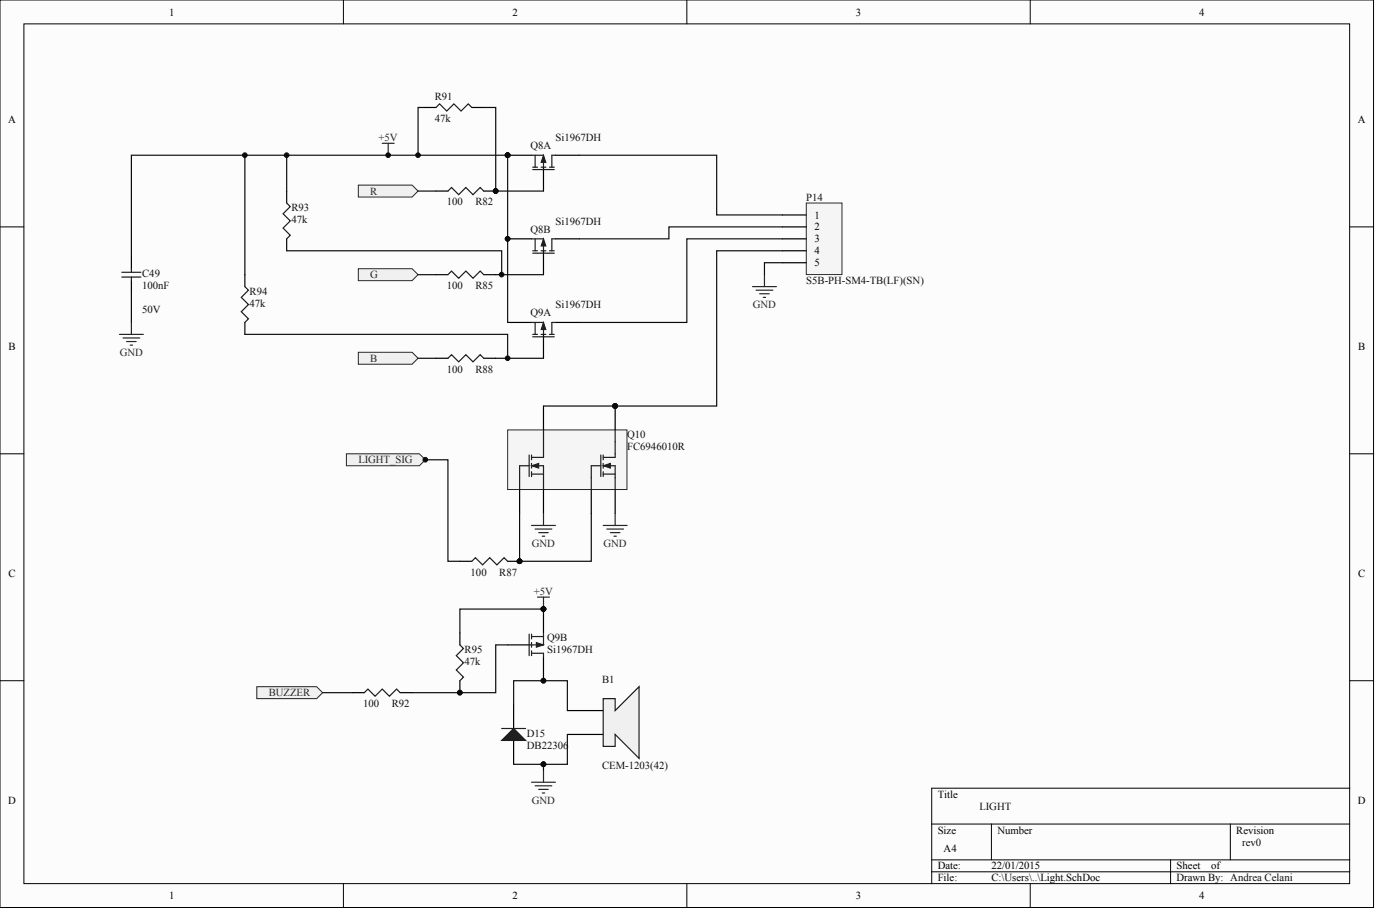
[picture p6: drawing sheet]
<svg xmlns="http://www.w3.org/2000/svg" width="979mm" height="636mm" viewBox="0 0 979 636" stroke-linecap="round" stroke-linejoin="round" font-family="sans-serif">
<g fill="#fcfcfc" stroke="#000" stroke-width=".7">
<path d="M0 0h960v634h-960z"/>
<path d="M17 17h926v600h-926z"/>
</g>
<g fill="none" stroke="#000" stroke-width=".7">
<path d="M240 0v17M480 0v17M720 0v17M0 159h17M943 159h17M0 317h17M943 317h17M0 476h17M943 476h17M943 551h-292v66M651 576h292M693 576v25"/>
<path d="M860 576v25M240 617v17M480 617v17M651 601h292M651 609h292M720 617v17M818 601v16"/>
</g>
<path d="M359 492v17M359 517v17" fill="none" stroke="#000" stroke-width=".83"/>
<path d="M351 517l8-8 8 8z" fill="#1c1c1c" stroke="#1c1c1c" stroke-width=".83"/>
<path d="M351 509h16" fill="none" stroke="#1c1c1c" stroke-width=".83"/>
<path d="M180 480h41l5 4-5 4h-41z" fill-rule="evenodd" fill="#f0f0f0" stroke="#262626" stroke-width=".7"/>
<path d="M380 425v17M355 451h17M380 459v17M246 484h9M280 484h8M397 496h25M397 513h25" fill="none" stroke="#000" stroke-width=".83"/>
<g fill="#0e0e0e" stroke="#0e0e0e" stroke-width=".7">
<circle cx="380" cy="475" r="1.6"/>
<circle cx="380" cy="425" r="1.6"/>
</g>
<path d="M370 443v15M372 456h8v3M372 445h8M372 443v3M372 449v3M372 455v3M380 442v9h-8M255 484l2-3 5 5 5-5 5 5 5-5 3 3" fill="none" stroke="#1c1c1c" stroke-width=".83"/>
<path d="M375 449l5 2-5 1z" fill="#1c1c1c" stroke="#1c1c1c" stroke-width=".7"/>
<path d="M226 484h20" fill="none" stroke="#0e0e0e" stroke-width=".83"/>
<path d="M376 417h8M380 417v8M380 538v8M372 546h16M374 549h12M377 551h6M379 554h2" fill="none" stroke="#262626" stroke-width=".83"/>
<path d="M422 488h8v8l17-16v50l-17-17v8h-8z" fill-rule="evenodd" fill="#f0f0f0" stroke="#1c1c1c" stroke-width=".83"/>
<path d="M359 492v-16h38v20M397 513v21h-17M359 534h21M380 534v4" fill="none" stroke="#0e0e0e" stroke-width=".83"/>
<circle cx="380" cy="534" r="1.6" fill="#0e0e0e" stroke="#0e0e0e" stroke-width=".7"/>
<g fill="#f0f0f0" stroke="#262626" stroke-width=".7">
<path d="M250 129h38l4 4-4 5h-38z" fill-rule="evenodd"/>
<path d="M250 188h38l4 4-4 4h-38z" fill-rule="evenodd"/>
<path d="M250 246h38l4 4-4 4h-38z" fill-rule="evenodd"/>
</g>
<path d="M267 100h9M271 100v8M534 192v8M526 200h17M529 203h11M531 205h7M534 208h1M83 234h17M86 236h12M89 239h6M92 225v9M91 241h2" fill="none" stroke="#262626" stroke-width=".83"/>
<g fill="#0e0e0e" stroke="#0e0e0e" stroke-width=".7">
<circle cx="271" cy="108" r="1.6"/>
<circle cx="355" cy="108" r="1.6"/>
<circle cx="355" cy="167" r="1.6"/>
<circle cx="346" cy="133" r="1.6"/>
</g>
<g fill="none" stroke="#000" stroke-width=".83">
<path d="M355 108h17M380 117v16M388 108h17M305 133h8M338 133h9M92 179v9M355 167h17M380 175v17M388 167h17M92 196v8M305 192h8M338 192h9"/>
<path d="M355 225h17M380 234v16M388 225h17M305 250h8M338 250h9"/>
</g>
<g fill="none" stroke="#1c1c1c" stroke-width=".83">
<path d="M372 108h8v9M372 118h15M372 117h4M374 108v9M378 117h4M384 117h3M388 108h-2v9M313 133l3-2 5 5 5-5 5 5 5-5 2 2M372 167h8v8M372 177h15M372 175h4M374 167v8"/>
<path d="M378 175h4M384 175h3M388 167h-2v8M85 190h14M85 194h14M92 188v2M92 194v2M313 192l3-3 5 5 5-5 5 5 5-5 2 3M372 225h8v9M372 235h15M372 234h4M374 225v9"/>
<path d="M378 234h4M384 234h3M388 225h-2v9M313 250l3-2 5 5 5-5 5 5 5-5 2 2"/>
</g>
<g fill="#1c1c1c" stroke="#1c1c1c" stroke-width=".7">
<path d="M380 108l2 5h-4z"/>
<path d="M380 167l2 5h-4z"/>
<path d="M380 225l2 5h-4z"/>
</g>
<path d="M292 133h13M292 192h13M347 192h33M92 204v21M292 250h13M347 250h33" fill="none" stroke="#0e0e0e" stroke-width=".83"/>
<path d="M355 300h83v42h-83z" fill="#f5f5f5" stroke="#262626" stroke-width=".7"/>
<path d="M380 284v16M430 284v16M363 342v17M380 342v17M413 342v17M430 342v17" fill="none" stroke="#000" stroke-width=".83"/>
<g fill="none" stroke="#1c1c1c" stroke-width=".83">
<path d="M370 318v15M372 318v3M380 300v20h-8M420 318v15M422 318v3M430 300v20h-8M370 325h-7v17M372 325h8v17M372 331h8M372 324v3M372 330v3M420 325h-7v17"/>
<path d="M422 325h8v17M422 331h8M422 324v3M422 330v3"/>
</g>
<g fill="#1c1c1c" stroke="#1c1c1c" stroke-width=".7">
<path d="M372 325l5-1v3z"/>
<path d="M422 325l5-1v3z"/>
</g>
<circle cx="430" cy="284" r="1.6" fill="#0e0e0e" stroke="#0e0e0e" stroke-width=".7"/>
<path d="M564 142h25v50h-25z" fill="#f5f5f5" stroke="#262626" stroke-width=".7"/>
<path d="M547 150h17M547 159h17M547 167h17M547 175h17M547 184h17M321 392h9M355 392h8" fill="none" stroke="#000" stroke-width=".83"/>
<path d="M355 108v117M405 108h96v42h46M547 159h-79v8h-63M547 175h-46v109h-121M547 167h-67v58h-75M547 184h-13v8M292 321h21v71h8" fill="none" stroke="#0e0e0e" stroke-width=".83"/>
<g fill="#0e0e0e" stroke="#0e0e0e" stroke-width=".7">
<circle cx="355" cy="108" r="1.6"/>
<circle cx="430" cy="284" r="1.6"/>
<circle cx="363" cy="392" r="1.6"/>
<circle cx="292" cy="321" r="1.6"/>
</g>
<path d="M380 359v8M430 359v8M372 367h16M374 370h12M377 372h6M379 375h2M422 367h16M424 370h12M427 372h6M429 375h2" fill="none" stroke="#262626" stroke-width=".83"/>
<path d="M330 392l2-2 5 5 5-5 5 5 5-5 3 2" fill="none" stroke="#1c1c1c" stroke-width=".83"/>
<path d="M242 317h51l4 4-4 4h-51z" fill-rule="evenodd" fill="#f0f0f0" stroke="#262626" stroke-width=".7"/>
<g fill="#0e0e0e" stroke="#0e0e0e" stroke-width=".7">
<circle cx="297" cy="321" r="1.6"/>
<circle cx="363" cy="392" r="1.6"/>
<circle cx="321" cy="484" r="1.6"/>
<circle cx="380" cy="425" r="1.6"/>
<circle cx="355" cy="108" r="1.6"/>
<circle cx="355" cy="250" r="1.6"/>
<circle cx="351" cy="192" r="1.6"/>
<circle cx="346" cy="133" r="1.6"/>
<circle cx="292" cy="108" r="1.6"/>
<circle cx="200" cy="108" r="1.6"/>
<circle cx="171" cy="108" r="1.6"/>
</g>
<path d="M296 75h-4v33M338 75h9v58h33M171 108v84M200 108v25M355 108h-263v71M200 175h151v17M171 234h184v16M363 359v33h50v-33M380 425h-59v17M355 451h-8v33h-59" fill="none" stroke="#0e0e0e" stroke-width=".83"/>
<path d="M296 75h9M330 75h8M200 133v9M200 167v8M171 192v8M171 225v9M321 442v9M321 476v8" fill="none" stroke="#000" stroke-width=".83"/>
<path d="M305 75l2-2 5 5 5-5 5 5 5-5 3 2M200 142l3 2-5 5 5 5-5 5 5 5-3 3M171 200l3 3-5 5 5 5-5 5 5 5-3 2M321 451l3 2-5 5 5 5-5 5 5 5-3 3" fill="none" stroke="#1c1c1c" stroke-width=".83"/>
<g font-size="7.5">
<text x="118" y="11">1</text>
<text x="358" y="11">2</text>
<text x="598" y="11">3</text>
<text x="838" y="11">4</text>
<text x="6" y="86">A</text>
<text x="949" y="86">A</text>
<text x="569" y="153">1</text>
<text x="569" y="161">2</text>
<text x="569" y="169">3</text>
<text x="569" y="178">4</text>
<text x="569" y="186">5</text>
<text x="6" y="244">B</text>
<text x="949" y="244">B</text>
<text x="6" y="403">C</text>
<text x="949" y="403">C</text>
<text x="655" y="557">Title</text>
<text x="6" y="561">D</text>
<text x="949" y="561">D</text>
<text x="655" y="582">Size</text>
<text x="697" y="582">Number</text>
<text x="864" y="582">Revision</text>
<text x="660" y="595">A4</text>
<text x="655" y="607">Date:</text>
<text x="693" y="607">22/01/2015</text>
<text x="822" y="607">Sheet</text>
<text x="847" y="607">of</text>
<text x="655" y="616">File:</text>
<text x="693" y="616">C:\Users\..\Light.SchDoc</text>
<text x="822" y="616">Drawn By: Andrea Celani</text>
<text x="118" y="628">1</text>
<text x="358" y="628">2</text>
<text x="598" y="628">3</text>
<text x="838" y="628">4</text>
</g>
<g font-size="7.5" fill="#0e0e0e">
<text x="304" y="70">R91</text>
<text x="304" y="85">47k</text>
<text x="388" y="98">Si1967DH</text>
<text x="371" y="104">Q8A</text>
<text x="312" y="143">100</text>
<text x="332" y="143">R82</text>
<text x="564" y="140">P14</text>
<text x="204" y="148">R93</text>
<text x="204" y="156">47k</text>
<text x="388" y="157">Si1967DH</text>
<text x="371" y="163">Q8B</text>
<text x="99" y="194">C49</text>
<text x="99" y="202">100nF</text>
<text x="312" y="202">100</text>
<text x="332" y="202">R85</text>
<text x="564" y="199">S5B-PH-SM4-TB(LF)(SN)</text>
<text x="175" y="206">R94</text>
<text x="175" y="214">47k</text>
<text x="388" y="215">Si1967DH</text>
<text x="99" y="219">50V</text>
<text x="371" y="221">Q9A</text>
<text x="312" y="260">100</text>
<text x="332" y="260">R88</text>
<text x="438" y="306">Q10</text>
<text x="438" y="315">FC6946010R</text>
<text x="329" y="402">100</text>
<text x="349" y="402">R87</text>
<text x="382" y="448">Q9B</text>
<text x="325" y="456">R95</text>
<text x="382" y="456">Si1967DH</text>
<text x="325" y="465">47k</text>
<text x="421" y="477">B1</text>
<text x="254" y="494">100</text>
<text x="274" y="494">R92</text>
<text x="368" y="515">D15</text>
<text x="368" y="523">DB22306</text>
<text x="421" y="537">CEM-1203(42)</text>
<text x="685" y="566">LIGHT</text>
<text x="868" y="591">rev0</text>
</g>
<g font-size="7.5" fill="#262626">
<text x="265" y="98">+5V</text>
<text x="259" y="136">R</text>
<text x="259" y="194">G</text>
<text x="526" y="215">GND</text>
<text x="84" y="249">GND</text>
<text x="259" y="253">B</text>
<text x="250" y="324">LIGHT_SIG</text>
<text x="372" y="382">GND</text>
<text x="422" y="382">GND</text>
<text x="373" y="415">+5V</text>
<text x="188" y="486">BUZZER</text>
<text x="372" y="561">GND</text>
</g>
</svg>
